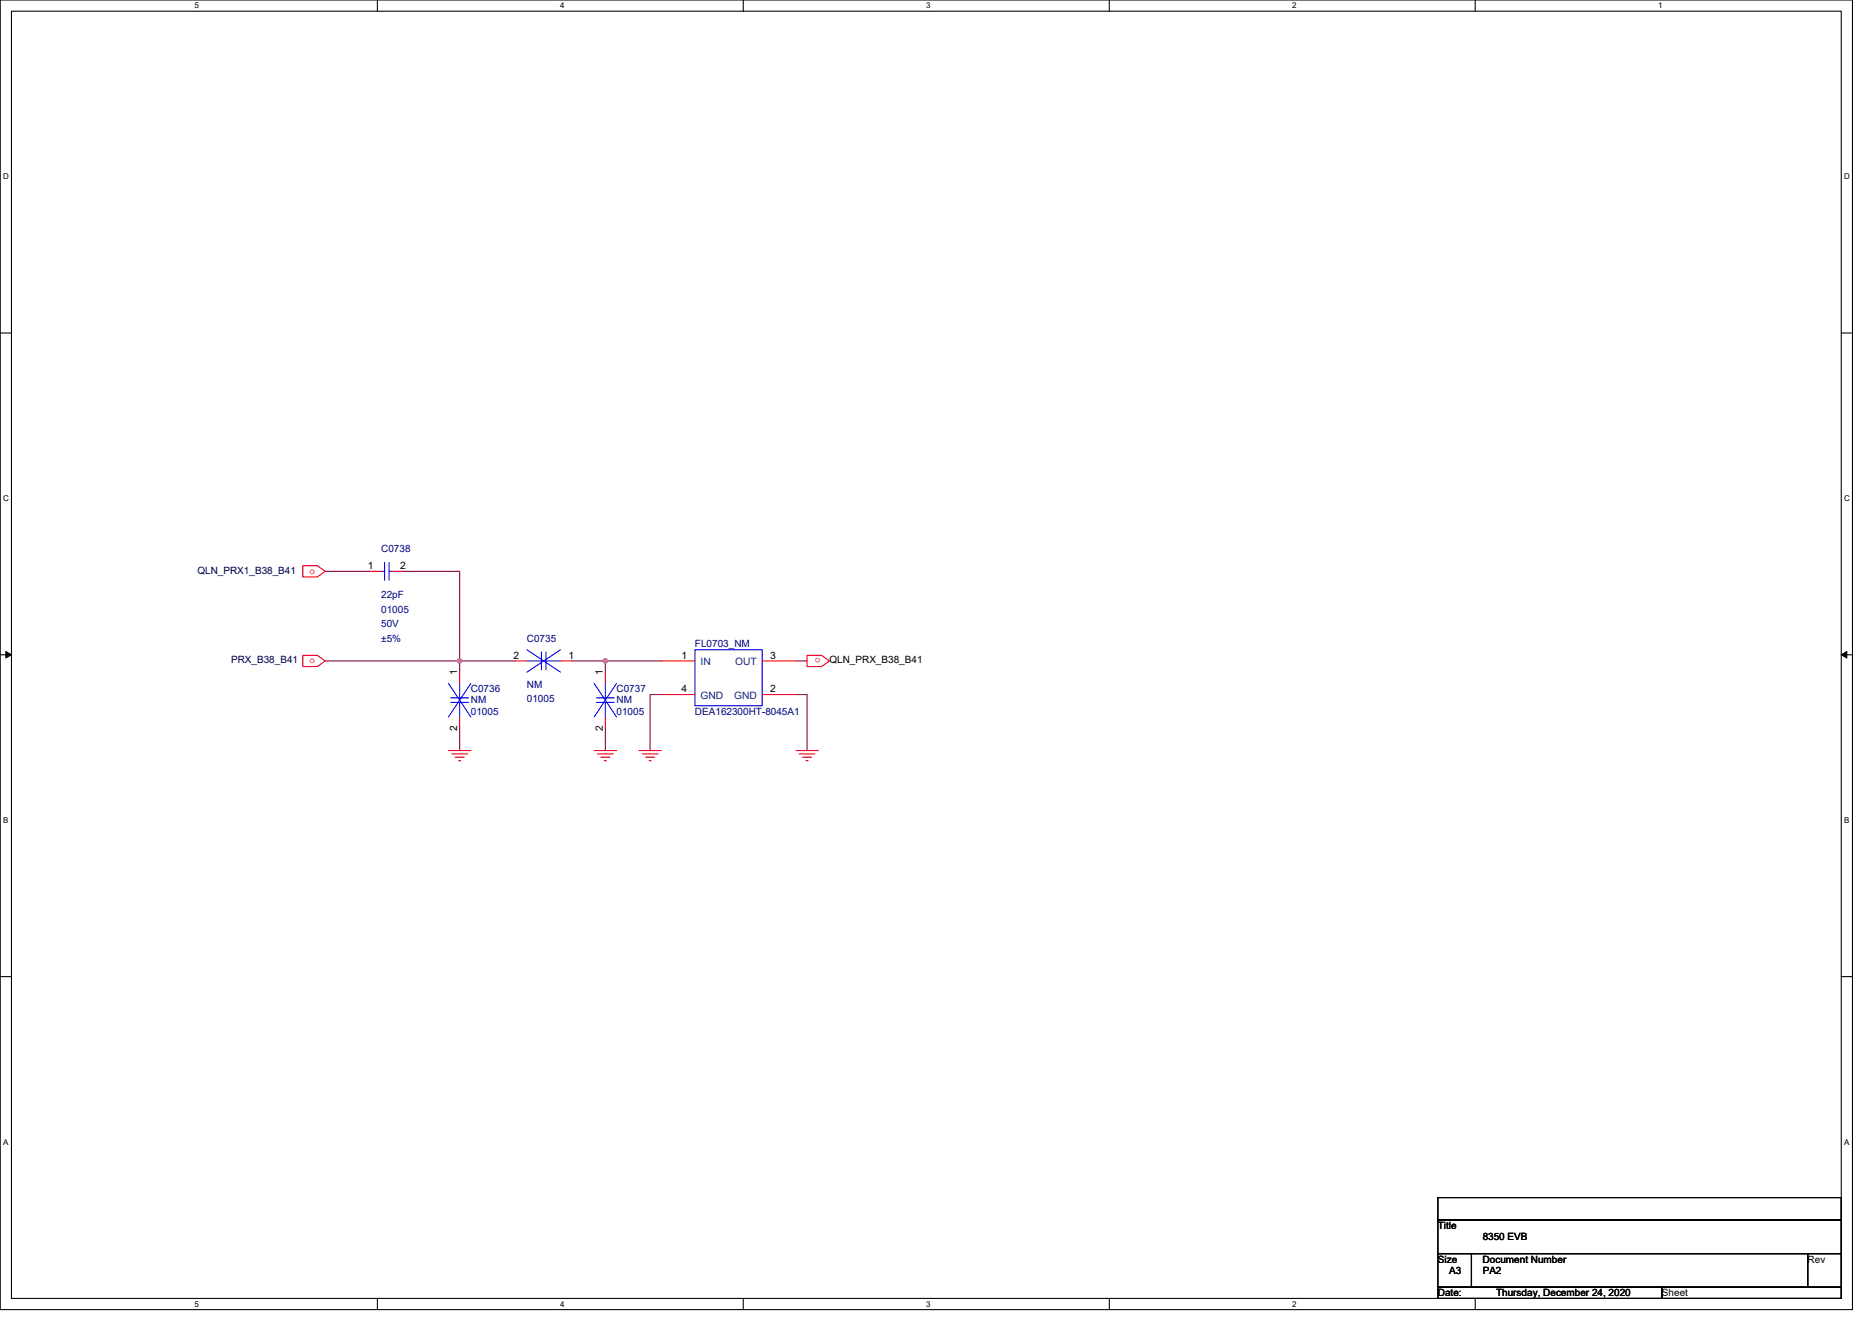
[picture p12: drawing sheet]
<svg xmlns="http://www.w3.org/2000/svg" width="297mm" height="210mm" viewBox="0 0 297 210" stroke-linecap="round" stroke-linejoin="round" font-family="sans-serif">
<path d="M0 0h293.9v207.9h-293.9zM1.8 1.8h290.4v204.3h-290.4z" fill="none" stroke="#000" stroke-width=".17"/>
<g fill="#fff">
<path d="M30.8 .2h.7v1.4h-.7z"/>
<path d="M30.8 206.3h.7v1.4h-.7z"/>
</g>
<path d="M59.9 0v1.8M59.9 206.1v1.8" fill="none" stroke="#000" stroke-width=".17"/>
<g fill="#fff">
<path d="M88.9 .2h.7v1.4h-.7z"/>
<path d="M88.9 206.3h.7v1.4h-.7z"/>
</g>
<path d="M117.9 0v1.8M117.9 206.1v1.8" fill="none" stroke="#000" stroke-width=".17"/>
<g fill="#fff">
<path d="M147 .2h.7v1.4h-.7z"/>
<path d="M147 206.3h.7v1.4h-.7z"/>
</g>
<path d="M176 0v1.8M176 206.1v1.8" fill="none" stroke="#000" stroke-width=".17"/>
<g fill="#fff">
<path d="M205 .2h.7v1.4h-.7z"/>
<path d="M205 206.3h.7v1.4h-.7z"/>
</g>
<path d="M234.1 0v1.8M234.1 206.1v1.8" fill="none" stroke="#000" stroke-width=".17"/>
<g fill="#fff">
<path d="M263.1 .2h.7v1.4h-.7z"/>
<path d="M.5 27.3h.9v1.4h-.9z"/>
<path d="M292.6 27.3h.9v1.4h-.9z"/>
<path d="M.5 78.4h.9v1.4h-.9z"/>
<path d="M292.6 78.4h.9v1.4h-.9z"/>
</g>
<path d="M0 52.9h1.8M292.2 52.9h1.7" fill="none" stroke="#000" stroke-width=".17"/>
<g fill="#fff">
<path d="M.5 129.5h.8v1.4h-.8z"/>
<path d="M292.6 129.5h.9v1.4h-.9z"/>
</g>
<path d="M0 103.9h1.8M292.2 103.9h1.7" fill="none" stroke="#000" stroke-width=".17"/>
<path d="M.9 103.4l.9 .5-.9 .5zM292.2 103.9l.8-.5v1z" fill="#000" stroke="#000" stroke-width=".16"/>
<g fill="#fff">
<path d="M.5 180.5h.8v1.4h-.8z"/>
<path d="M292.6 180.5h.9v1.4h-.9z"/>
</g>
<path d="M0 155h1.8M292.2 155h1.7M228.2 190.1h64v3.5h-64zM228.2 193.6h64v5.4h-64zM228.2 199h5.3v5.3h-5.3zM233.5 199h53.3v5.3h-53.3zM286.8 199h5.4v5.3h-5.4zM228.2 204.3h35.5v1.8h-35.5zM263.7 204.3h28.5v1.8h-28.5z" fill="none" stroke="#000" stroke-width=".17"/>
<g fill="none" stroke="#f00" stroke-width=".17">
<path d="M48 89.8h2.4l1.2 .9-1.2 .9h-2.4zM58.7 90.7h1.8M62.3 90.7h1.7M48 104h2.4l1.2 .9-1.2 .9h-2.4zM71.2 119.1h3.5M71.7 119.7h2.5M72.9 106.7v1.8M72.9 113.8v1.8M81.8 104.9h1.8M88.9 104.9h1.8M94.3 119.1h3.5M94.8 119.7h2.5"/>
<path d="M96.1 106.7v1.8M96.1 113.8v1.8M101.4 119.1h3.5M101.9 119.7h2.5M104.9 104.9h5.4M104.9 110.2h5.4M120.9 110.2h5.4M120.9 104.9h5.4M126.3 119.1h3.5M126.8 119.7h2.5M128.1 104h2.3l1.2 .9-1.2 .9h-2.3zM72.2 120.2h1.5"/>
<path d="M72.8 120.7h.3M95.3 120.2h1.5M95.9 120.7h.3M102.4 120.2h1.5M103 120.7h.3M127.3 120.2h1.5M127.9 120.7h.3"/>
</g>
<g fill="none" stroke="#00f" stroke-width=".17">
<path d="M60.5 90.7h.5M61 89.3v2.8M61.7 89.3v2.8M61.7 90.7h.6M71.2 108.5l3.5 5.3M71.5 110.8h2.9M71.5 111.5h2.9M72.9 108.5v2.3M72.9 111.5v2.3M74.7 108.5l-3.5 5.3M83.6 103.1l5.3 3.6M83.6 104.9h2.3"/>
<path d="M85.9 103.5v2.8M86.6 103.5v2.8M86.6 104.9h2.3M88.9 103.1l-5.3 3.6M94.3 108.5l3.5 5.3M94.6 110.8h2.9M94.6 111.5h2.9M96.1 108.5v2.3M96.1 111.5v2.3M97.8 108.5l-3.5 5.3M110.3 103.1h10.6v8.9h-10.6z"/>
</g>
<g fill="none" stroke="#800040" stroke-width=".17">
<path d="M51.6 90.7h7.1M64 90.7h8.9v14.2M51.6 104.9h21.3M72.9 104.9h8.9M72.9 104.9v1.8M72.9 115.6v3.5M90.7 104.9h5.4M96.1 104.9v1.8M96.1 115.6v3.5M96.1 104.9h8.8M104.9 110.2h-1.7v8.9M126.3 110.2h1.8v8.9"/>
<path d="M126.3 104.9h1.8"/>
</g>
<g fill="#f0f" stroke="#f0f" stroke-width=".17">
<circle cx="72.9" cy="104.9" r=".35"/>
<circle cx="96" cy="104.9" r=".35"/>
</g>
<g font-size="1.6" fill="#000080">
<text x="60.5" y="87.7">C0738</text>
<text x="60.5" y="94.9">22pF</text>
<text x="60.5" y="97.3">01005</text>
<text x="60.5" y="99.6">50V</text>
<text x="60.5" y="101.9">±5%</text>
<text x="83.6" y="101.9">C0735</text>
<text x="110.3" y="102.8">FL0703_NM</text>
<text x="74.7" y="109.9">C0736</text>
<text x="74.7" y="111.7">NM</text>
<text x="74.7" y="113.4">01005</text>
<text x="83.6" y="109.2">NM</text>
<text x="83.6" y="111.5">01005</text>
<text x="97.8" y="109.9">C0737</text>
<text x="97.8" y="111.7">NM</text>
<text x="97.8" y="113.4">01005</text>
<text x="110.3" y="113.4">DEA162300HT-8045A1</text>
</g>
<g font-size="1.6" fill="#000040">
<text x="31.3" y="91">QLN_PRX1_B38_B41</text>
<text x="36.7" y="105.3">PRX_B38_B41</text>
</g>
<g font-size="1.6" fill="#f00">
<text x="49.1" y="91">o</text>
<text x="49.1" y="105.3">o</text>
<text x="130.2" y="104.5" transform="rotate(180 130.2 104.5)">o</text>
</g>
<g font-size="1.6">
<text x="58.4" y="90.3">1</text>
<text x="63.5" y="90.3">2</text>
<text x="72.6" y="107.2" transform="rotate(-90 72.6 107.2)">1</text>
<text x="81.5" y="104.5">2</text>
<text x="90.2" y="104.5">1</text>
<text x="95.7" y="107.2" transform="rotate(-90 95.7 107.2)">1</text>
<text x="108.1" y="104.5">1</text>
<text x="122.2" y="104.5">3</text>
<text x="131.6" y="105.3">QLN_PRX_B38_B41</text>
<text x="108.1" y="109.9">4</text>
<text x="122.2" y="109.9">2</text>
<text x="72.6" y="116" transform="rotate(-90 72.6 116)">2</text>
<text x="95.7" y="116" transform="rotate(-90 95.7 116)">2</text>
<text x="228.1" y="195.1">Title</text>
<text x="235.3" y="196.8">8350 EVB</text>
<text x="228.1" y="200.4">Size</text>
<text x="229.9" y="202.2">A3</text>
<text x="235.3" y="200.4">Document Number</text>
<text x="235.3" y="202.2">PA2</text>
<text x="286.8" y="200.4">Rev</text>
<text x="228.1" y="205.7">Date:</text>
<text x="237.4" y="205.7">Thursday, December 24, 2020</text>
<text x="263.7" y="205.7">Sheet</text>
</g>
<g font-size="1.6" fill="#004080">
<text x="111.2" y="105.6">IN</text>
<text x="116.6" y="105.6">OUT</text>
<text x="111.2" y="111">GND</text>
<text x="116.5" y="111">GND</text>
</g>
<g font-size="1.3">
<text x="30.8" y="1.3">5</text>
<text x="88.9" y="1.3">4</text>
<text x="147" y="1.3">3</text>
<text x="205" y="1.3">2</text>
<text x="263.1" y="1.3">1</text>
<text x=".5" y="28.4">D</text>
<text x="292.6" y="28.4">D</text>
<text x=".5" y="79.5">C</text>
<text x="292.6" y="79.5">C</text>
<text x=".5" y="130.6">B</text>
<text x="292.6" y="130.6">B</text>
<text x=".5" y="181.7">A</text>
<text x="292.6" y="181.7">A</text>
<text x="30.8" y="207.4">5</text>
<text x="88.9" y="207.4">4</text>
<text x="147" y="207.4">3</text>
<text x="205" y="207.4">2</text>
</g>
</svg>
